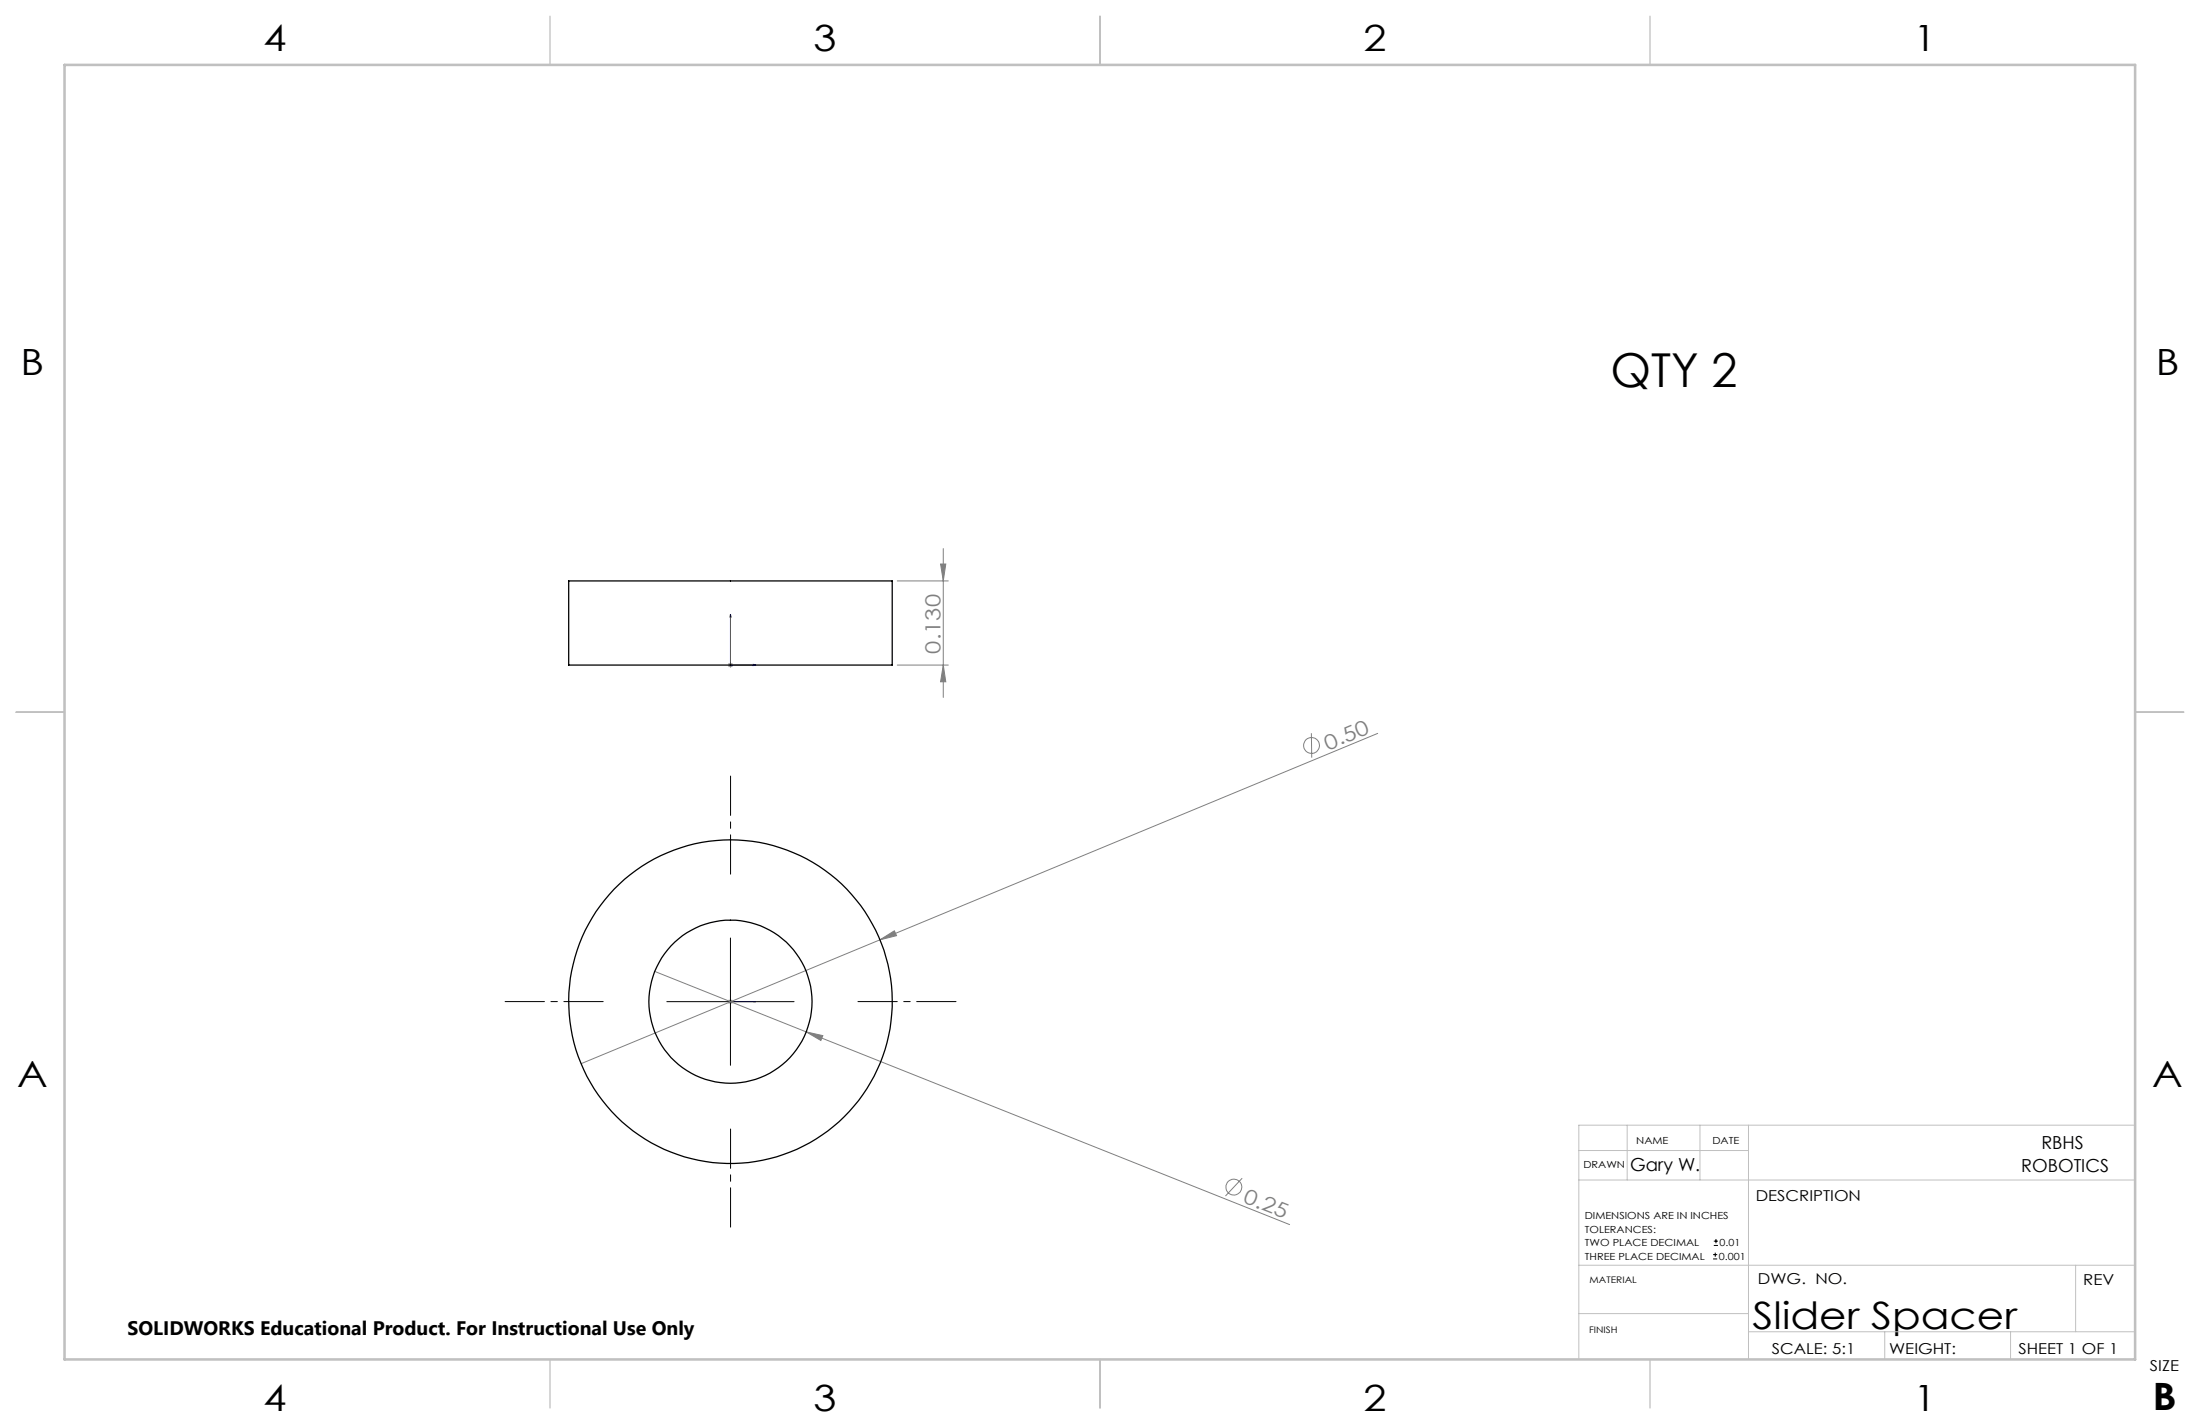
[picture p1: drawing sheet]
<svg xmlns="http://www.w3.org/2000/svg" width="432mm" height="279mm" viewBox="0 0 432 279" stroke-linecap="round" stroke-linejoin="round" font-family="sans-serif">
<g fill="none" stroke="#808080" stroke-width=".2">
<path d="M176.1 114h10M184.6 110.7h1l-.5 3.3zM185.1 107.6v29.2M142.9 130.5h1M143 130.1l.7 .7M143.4 130v1M143.7 130.1l-.7 .7M176.1 130.5h10M185.1 130.5l.5 3.3h-1zM257.4 143.9l.1 4.8M270.4 143.9l-97.7 40.5M128.5 190.6l29.7 11.9"/>
<path d="M142.9 196.5h1M143 196.2l.7 .7M143.4 196v1M143.7 196.2l-.7 .7M172.7 184.4l2.8-1.8 .5 1zM172.7 184.4l-58.6 24.3M158.2 202.5l3.3 .7-.4 1zM158.2 202.5l94.9 37.8M243.8 231.2l-3.3 3.5"/>
<circle cx="257.4" cy="146.3" r="1.56"/>
<circle cx="242.2" cy="232.9" r="1.56"/>
</g>
<path d="M130.9 196.5h25M143.4 184v25M336.2 247h.8M336.2 246.2h.8M336.4 244.4h.8M336.4 243.5h.8M336.7 245.8v.8M336.8 243.1v.8" fill="none" stroke="#000" stroke-width=".2"/>
<path d="M143.4 120.5v10h4.9M143.4 120.5l.1 .6h-.2zM147.8 130.4l.5 .1-.5 .1zM143.3 196.5h.2zM143.4 196.5h.1M143.4 196.5h4.9M148.3 196.5h-.5h.5" fill="none" stroke="#00f" stroke-width=".2"/>
<path d="M143.4 171.5v-19.2M118.4 196.5h-19.3M168.4 196.5h19.2M143.4 221.5v19.3" fill="none" stroke="#000" stroke-width=".2" stroke-dasharray="15.2 1.3 1.3 1.3" stroke-dashoffset="7.5"/>
<path d="M309.9 231.5h109.2M309.9 225.7h33.3M319.4 220.8v10.7M333.7 220.8v10.7M343.2 220.8v45.9M419.1 220.8h-109.2v45.9M309.9 248.2h109.2M309.9 257.7h33.3M407.4 248.2v13.1M343.2 261.3h75.9M369.9 261.3v5.4M394.6 261.3v5.4" fill="none" stroke="#c0c0c0" stroke-width=".2"/>
<path d="M108 3.2v9.5M215.9 3.2v9.5M323.8 3.2v9.5M3.1 139.7h9.6M419.1 139.7h9.5M108 266.7v9.6M215.9 266.7v9.6M323.8 266.7v9.6" fill="none" stroke="#c0c0c0" stroke-width=".25"/>
<path d="M12.7 12.7h406.4v254h-406.4z" fill="none" stroke="#c0c0c0" stroke-width=".5"/>
<g fill="#00f">
<path d="M147.8 130.4l.5 .1-.5 .1zM143.4 120.5l.1 .6h-.2z"/>
<path d="M147.8 196.5h.5zM143.3 196.5h.2z"/>
</g>
<g fill="#808080">
<path d="M172.7 184.4l2.8-1.8 .5 1z"/>
<path d="M158.2 202.5l3.3 .7-.4 1z"/>
<path d="M185.1 130.5l.5 3.3h-1zM184.6 110.7h1l-.5 3.3z"/>
</g>
<g fill="none" stroke="#000" stroke-width=".25">
<path d="M111.6 114h63.5v16.5h-63.5z"/>
<circle cx="143.4" cy="196.5" r="31.7"/>
<circle cx="143.4" cy="196.6" r="16"/>
</g>
<text font-size="9.2" x="316.1" y="75.9">QTY 2</text>
<g font-size="7.4">
<text x="344" y="260.8">Slider Spacer</text>
<text x="422.4" y="276.7">B</text>
</g>
<g font-size="7.1">
<text x="51.7" y="10.1">4</text>
<text x="159.7" y="10.1">3</text>
<text x="267.6" y="10.1">2</text>
<text x="375.6" y="10.1">1</text>
<text x="4" y="73.6">B</text>
<text x="423.1" y="73.6">B</text>
<text x="3.3" y="213.3">A</text>
<text x="422.4" y="213.3">A</text>
<text x="51.7" y="276.8">4</text>
<text x="159.7" y="276.8">3</text>
<text x="267.6" y="276.8">2</text>
<text x="375.6" y="276.8">1</text>
</g>
<g font-size="4.1" fill="#808080">
<text x="184.6" y="128.2" transform="rotate(-90 184.6 128.2)">0.130</text>
<text x="260.6" y="147.3" transform="rotate(-23 260.6 147.3)">0.50</text>
<text x="243.8" y="235.9" transform="rotate(22 243.8 235.9)">0.25</text>
</g>
<text font-size="3.8" x="25" y="261.9">SOLIDWORKS Educational Product. For Instructional Use Only</text>
<g font-size="3.5">
<text x="400.7" y="225.5">RBHS</text>
<text x="319.9" y="229.8">Gary W.</text>
<text x="396.7" y="230">ROBOTICS</text>
</g>
<g font-size="3">
<text x="344.6" y="235.6">DESCRIPTION</text>
<text x="345" y="251.9">DWG. NO.</text>
<text x="408.9" y="252">REV</text>
<text x="347.8" y="265.6">SCALE: 5:1</text>
<text x="370.8" y="265.6">WEIGHT:</text>
<text x="396.2" y="265.6">SHEET 1 OF 1</text>
<text x="422" y="269">SIZE</text>
</g>
<g font-size="1.9">
<text x="321.2" y="224.4">NAME</text>
<text x="336.1" y="224.4">DATE</text>
<text x="310.8" y="229.2">DRAWN</text>
<text x="311.1" y="239.3">DIMENSIONS ARE IN INCHES</text>
<text x="311.1" y="241.9">TOLERANCES:</text>
<text x="311.1" y="244.6">TWO PLACE DECIMAL</text>
<text x="337.5" y="244.6">0.01</text>
<text x="311.1" y="247.2">THREE PLACE DECIMAL</text>
<text x="337.4" y="247.2">0.001</text>
</g>
<g font-size="1.8">
<text x="312" y="251.8">MATERIAL</text>
<text x="311.9" y="261.5">FINISH</text>
</g>
</svg>
